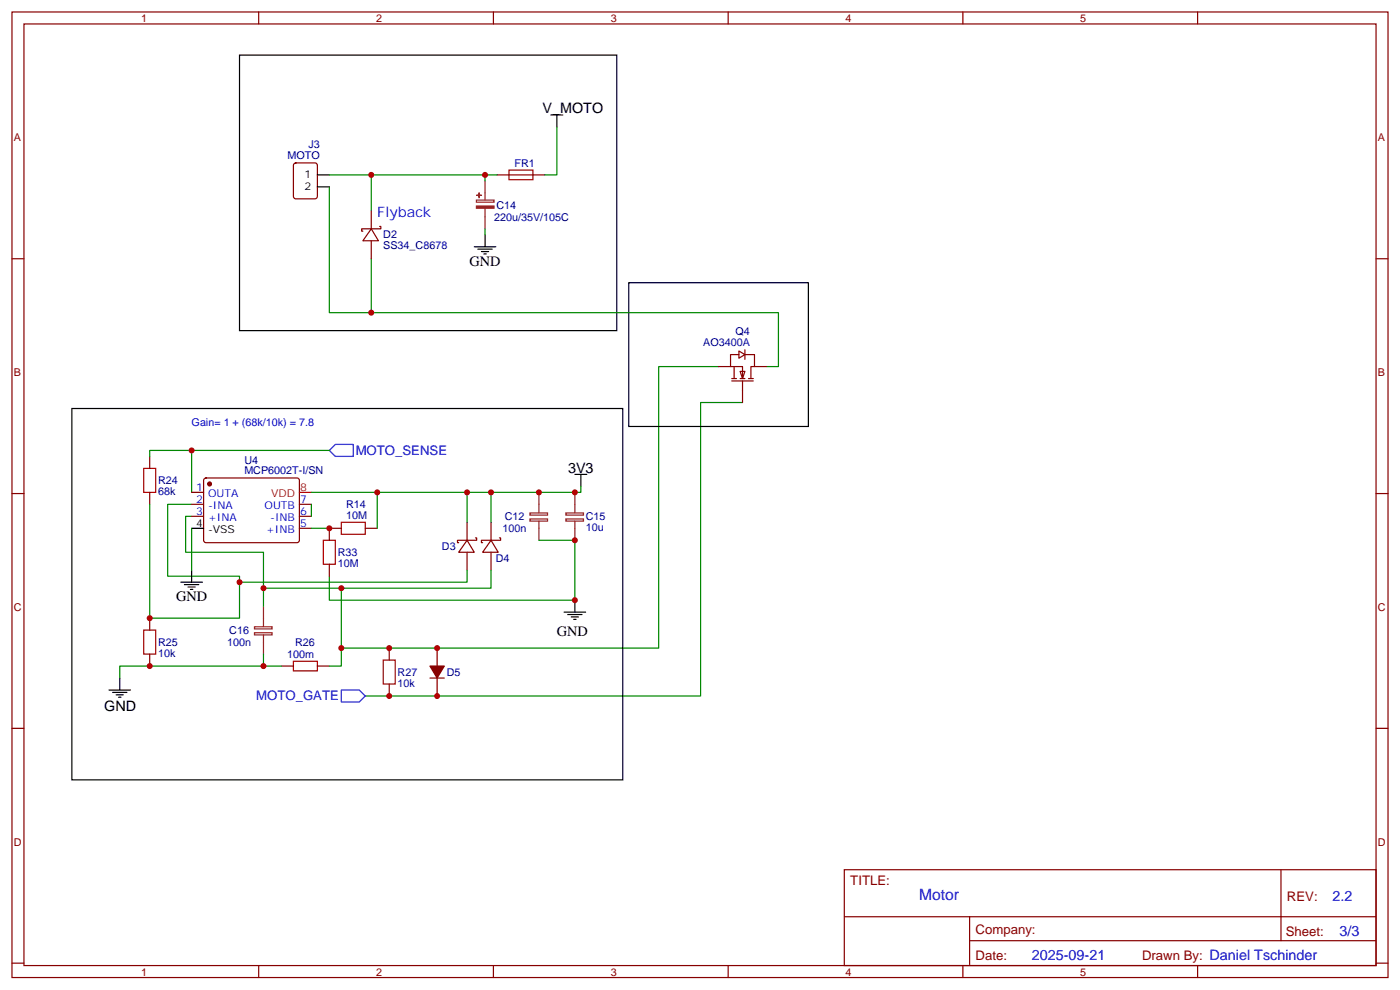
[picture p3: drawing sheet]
<svg xmlns="http://www.w3.org/2000/svg" width="412mm" height="292mm" viewBox="0 0 412 292" stroke-linecap="round" stroke-linejoin="round" font-family="sans-serif">
<g fill="none" stroke="#870000" stroke-width=".35">
<path d="M3.5 3.5h405.4v284.4h-405.4zM7.1 7.1h398.2v277.2h-398.2zM76.2 3.5v3.6M145.3 3.5v3.6M214.5 3.5v3.6M283.6 3.5v3.6M352.8 3.5v3.6M86.7 48.2l.4-.2h5.7l.6 .4 .1 9.5-.5 .6-5.9 .1-.6-.5-.1-9.4zM146.4 51.5h14.1M3.5 76.2h3.6M109.4 67.4l2.1 3.5h-4.6zM109.4 67.4h-2.9v.7h.4"/>
<path d="M109.4 62.1v5.3M109.4 70.9v5.3M111.8 66.7h.4v.7h-2.8M405.3 76.2h3.6M44.1 134.4v3.5M3.5 145.3h3.6M44.1 145v3.5M137.6 159.1l2.1 3.5h-4.6zM137.6 159.1h-2.8v.7h.3M137.6 153.8v5.3M140.1 158.4h.3v.7h-2.8M144.6 159.1l2.2 3.5h-4.6z"/>
<path d="M144.6 159.1h-2.8v.7h.4M144.6 153.8v5.3M147.1 158.4h.4v.7h-2.9M405.3 145.3h3.6M137.6 162.6v5.3M144.6 162.6v5.3M44.1 182v3.6M44.1 192.6v3.5M82.9 196.1h3.5M93.5 196.1h3.5M114.7 190.9v3.5M126.6 199.7h4.3"/>
<path d="M128.8 190.9v5.2M128.8 199.7v5.3M3.5 214.5h3.6M114.7 201.4v3.6M405.3 214.5h3.6M248.7 256.1h156.6v28.2h-156.6zM377.3 256.1v20.9M248.7 270h156.5M285.6 277h119.6M285.6 270v14.1M3.5 283.6h3.6M76.2 284.3v3.6"/>
<path d="M145.3 284.3v3.6M214.5 284.3v3.6M283.6 284.3v3.6M352.8 284.3v3.6M405.3 283.6h3.6"/>
</g>
<path d="M140.3 58.9h5.2v.6h-5.2zM142.9 53.3v5.6M142.9 61.4v6M77.6 178.5v6M75 184.6h5.2v.6h-5.2zM75 186.3h5.2v.7h-5.2zM77.6 187v5.6" fill="none" stroke="#8c2424" stroke-width=".35"/>
<g fill="#8c2424" stroke="#8c2424" stroke-width=".35">
<path d="M140.3 60.7h5.2v.6h-5.2z"/>
<path d="M140.4 57.5h1.4z"/>
<path d="M141.1 56.8v1.4z"/>
</g>
<g fill="none" stroke="#000" stroke-width=".35">
<path d="M70.6 16.2h111.1v81.2h-111.1zM162.3 33.9h3.5M164 33.9v3.5M93.5 51.5h3.5M93.5 55h3.5M139.7 72.7h6.3M140.8 73.4h4.2M141.8 74.1h2.1M142.5 74.8h.7M142.9 69.1v3.6M185.2 83.3h52.9v42.3h-52.9zM21.2 120.3h162.2v109.4h-162.2z"/>
<path d="M169.3 139.7h3.6M171.1 139.7v3.5M35.3 199.7v3.5M32.1 203.2h6.4M33.2 203.9h4.2M34.2 204.6h2.1M34.9 205.3h.7"/>
</g>
<path d="M149.9 50.1h7.1v2.8h-7.1zM42.3 137.9h3.6v7.1h-3.6zM42.3 185.6h3.6v7h-3.6zM86.4 194.7h7.1v2.9h-7.1zM112.9 194.4h3.5v7h-3.5z" fill="none" stroke="#a10000" stroke-width=".35"/>
<g fill="none" stroke="#008700" stroke-width=".35">
<path d="M164 37.4v14.1h-3.5M97 55v37.1h12.4v-15.9M97 51.5h12.4M142.9 51.5h-33.5v10.6M146.4 51.5h-3.5v1.8M142.9 67.4v1.7M109.4 92.1h119.9v15.8h-3.5M211.7 107.9h-17.7v83h-93.5v5.2h-3.5M218.7 118.5h-12.3v86.5h-98.8M56.4 132.6h-12.3v1.8M97 132.6h-40.6v12.4M44.1 148.5v33.5h26.5v-12.3h-21.2v-21.2h7"/>
<path d="M56.4 152h-1.7v10.6h22.9v15.9M77.6 173.2h22.9v17.7M77.6 192.6v3.5h-42.3v3.6M77.6 196.1h5.3"/>
</g>
<path d="M98.8 130.9h5.3v3.5h-5.3l-1.8-1.8zM100.5 203.2h5.3l1.8 1.8-1.8 1.7h-5.3z" fill="none" stroke="#00f" stroke-width=".35"/>
<path d="M126.6 196.1h4.3l-2.1 3.6z" fill="#870000" stroke="#870000" stroke-width=".35"/>
<g fill="#fff" stroke="#870000" stroke-width=".35">
<path d="M218 109.4h1.4l-.7 2.1z"/>
<path d="M217.7 103.4l1.7 1-1.7 1.1z"/>
</g>
<g fill="none" stroke="#870000" stroke-width=".35">
<path d="M211.7 107.9h3.5M215.5 112.2h6.4M215.5 111.5h1.5M216.3 107.9v3.6M217.7 104.4h-2.5v3.5h3.5v3.6M218 111.5h1.4M218.7 112.2v6.3M219.4 104.4h2.8v3.5h-1v3.6M219.4 103v2.8M220.5 111.5h1.4M222.2 107.9h3.6M56.4 145h3.6"/>
<path d="M56.4 148.5h3.6M56.4 152h3.6M60.2 141l.5-.2h27.1l.4 .7-.1 17.9-.6 .4-27.1-.1-.4-.6v-17.6zM88.2 148.5h3.5M88.2 152h3.5M88.2 155.6h3.5M100.5 155.6h-3.5v3.5M107.6 155.6h3.5M97 166.2v3.5"/>
</g>
<path d="M56.4 155.6v12.3M91.7 148.5v3.5M91.7 155.6h5.3M111.1 145v10.6M137.6 145v8.8M144.6 145v8.8M158.7 159.1h10.6v17.6h-72.3v-7M171.1 143.2v1.8h-79.4M137.6 167.9v3.6h-67M144.6 167.9v5.3h-44.1" fill="none" stroke="#008700" stroke-width=".35"/>
<circle cx="61.7" cy="142.5" r=".53" fill="#870000" stroke="#870000" stroke-width=".35"/>
<path d="M56.4 155.6h3.6M53.3 171.5h6.3M54.3 172.2h4.3M55.4 172.9h2.1M56.1 173.6h.7M56.4 167.9v3.6M169.3 176.7v3.6M166.2 180.3h6.3M167.2 181h4.2M168.3 181.7h2.1M169 182.4h.7" fill="none" stroke="#000" stroke-width=".35"/>
<path d="M88.2 145h3.5" fill="none" stroke="#f00" stroke-width=".35"/>
<path d="M156.1 151.1h5.2v.6h-5.2zM156.1 152.8h5.2v.7h-5.2zM158.7 145v6M158.7 153.5v5.6M166.7 151.1h5.2v.6h-5.2zM166.7 152.8h5.2v.7h-5.2zM169.3 145v6M169.3 153.5v5.6" fill="none" stroke="#8c2424" stroke-width=".35"/>
<path d="M95.2 159.1h3.6v7.1h-3.6zM100.5 153.8h7.1v3.5h-7.1z" fill="none" stroke="#a10000" stroke-width=".35"/>
<g fill="#c00">
<circle cx="56.4" cy="132.6" r=".88"/>
<circle cx="128.8" cy="205" r=".88"/>
<circle cx="114.7" cy="205" r=".88"/>
<circle cx="142.9" cy="51.5" r=".88"/>
<circle cx="109.4" cy="51.5" r=".88"/>
<circle cx="109.4" cy="92.1" r=".88"/>
<circle cx="44.1" cy="196.1" r=".88"/>
<circle cx="114.7" cy="190.9" r=".88"/>
<circle cx="128.8" cy="190.9" r=".88"/>
<circle cx="77.6" cy="196.1" r=".88"/>
<circle cx="100.5" cy="190.9" r=".88"/>
<circle cx="77.6" cy="173.2" r=".88"/>
<circle cx="100.5" cy="173.2" r=".88"/>
<circle cx="70.6" cy="171.4" r=".88"/>
<circle cx="44.1" cy="182" r=".88"/>
<circle cx="158.8" cy="145" r=".88"/>
<circle cx="169.3" cy="145" r=".88"/>
<circle cx="169.3" cy="159.1" r=".88"/>
<circle cx="144.6" cy="145" r=".88"/>
<circle cx="137.6" cy="145" r=".88"/>
<circle cx="97" cy="155.6" r=".88"/>
<circle cx="111.1" cy="145" r=".88"/>
<circle cx="169.3" cy="176.7" r=".88"/>
</g>
<text font-size="4.6" fill="#00f" x="270.8" y="265.1">Motor</text>
<g font-size="4.2">
<text x="159.8" y="33.2">V_MOTO</text>
<text x="138.3" y="78.3">GND</text>
<text x="167.3" y="139.4">3V3</text>
<text x="51.9" y="177.1">GND</text>
<text x="164" y="187.3">GND</text>
<text x="30.7" y="209.3">GND</text>
</g>
<g font-size="4.2" fill="#00f">
<text x="111.1" y="63.9">Flyback</text>
<text x="392.5" y="265.4">2.2</text>
<text x="394.6" y="275.7">3/3</text>
<text x="304" y="282.7">2025-09-21</text>
</g>
<g font-size="3.9" fill="#00f">
<text x="104.8" y="134">MOTO_SENSE</text>
<text x="75.5" y="206.2">MOTO_GATE</text>
</g>
<g font-size="3.9" fill="#800">
<text x="250.5" y="260.7">TITLE:</text>
<text x="379.1" y="265.4">REV:</text>
<text x="287.4" y="274.9">Company:</text>
<text x="378.7" y="275.5">Sheet:</text>
<text x="287.4" y="282.6">Date:</text>
<text x="336.4" y="282.7">Drawn By: Daniel Tschinder</text>
</g>
<g font-size="3.2" fill="#800">
<text x="41.6" y="6.5">1</text>
<text x="110.8" y="6.5">2</text>
<text x="179.9" y="6.5">3</text>
<text x="249.1" y="6.5">4</text>
<text x="318.2" y="6.5">5</text>
<text x="4.1" y="41.6">A</text>
<text x="405.9" y="41.6">A</text>
<text x="4.1" y="110.8">B</text>
<text x="405.9" y="110.8">B</text>
<text x="4.1" y="179.9">C</text>
<text x="405.9" y="179.9">C</text>
<text x="4.1" y="249.1">D</text>
<text x="405.9" y="249.1">D</text>
<text x="41.6" y="287.3">1</text>
<text x="110.8" y="287.3">2</text>
<text x="179.9" y="287.3">3</text>
<text x="249.1" y="287.3">4</text>
<text x="318.2" y="287.3">5</text>
</g>
<g font-size="3.2" fill="#000080">
<text x="84.7" y="46.9">MOTO</text>
<text x="90.8" y="43.7">J3</text>
<text x="151.5" y="49.1">FR1</text>
<text x="145.5" y="65">220u/35V/105C</text>
<text x="146.2" y="61.7">C14</text>
<text x="112.9" y="70.2">D2</text>
<text x="112.9" y="73.5">SS34_C8678</text>
<text x="207.2" y="102">AO3400A</text>
<text x="216.7" y="98.8">Q4</text>
<text x="72" y="136.5">U4</text>
<text x="46.6" y="142.6">R24</text>
<text x="72" y="139.7">MCP6002T-I/SN</text>
<text x="46.6" y="145.8">68k</text>
<text x="102" y="149.6">R14</text>
<text x="102" y="152.8">10M</text>
<text x="148.7" y="153.2">C12</text>
<text x="172.6" y="153.1">C15</text>
<text x="130.2" y="161.9">D3</text>
<text x="148" y="156.7">100n</text>
<text x="172.6" y="156.4">10u</text>
<text x="99.5" y="167">10M</text>
<text x="99.5" y="163.8">R33</text>
<text x="146.1" y="165.5">D4</text>
<text x="46.6" y="190.2">R25</text>
<text x="66.9" y="190.2">100n</text>
<text x="67.5" y="186.7">C16</text>
<text x="86.9" y="190.2">R26</text>
<text x="46.6" y="193.4">10k</text>
<text x="84.6" y="193.8">100m</text>
<text x="117.1" y="202.2">10k</text>
<text x="117.1" y="199.1">R27</text>
<text x="131.6" y="199.1">D5</text>
</g>
<g font-size="3.2">
<text x="89.7" y="52.6">1</text>
<text x="89.7" y="56.1">2</text>
<text x="57.8" y="155.2">4</text>
<text x="61.3" y="157">-VSS</text>
</g>
<g font-size="3.2" fill="#00f">
<text x="56.4" y="125.6">Gain= 1 + (68k/10k) = 7.8</text>
<text x="57.8" y="144.6">1</text>
<text x="57.8" y="148.2">2</text>
<text x="61.3" y="146.4">OUTA</text>
<text x="61.3" y="149.9">-INA</text>
<text x="77.9" y="149.9">OUTB</text>
<text x="88.4" y="148.2">7</text>
<text x="57.8" y="151.7">3</text>
<text x="61.3" y="153.5">+INA</text>
<text x="79.6" y="153.5">-INB</text>
<text x="88.4" y="155.2">5</text>
<text x="88.4" y="151.7">6</text>
<text x="78.4" y="157">+INB</text>
</g>
<g font-size="3.2" fill="#f00">
<text x="79.8" y="146.4">VDD</text>
<text x="88.4" y="144.6">8</text>
</g>
</svg>
